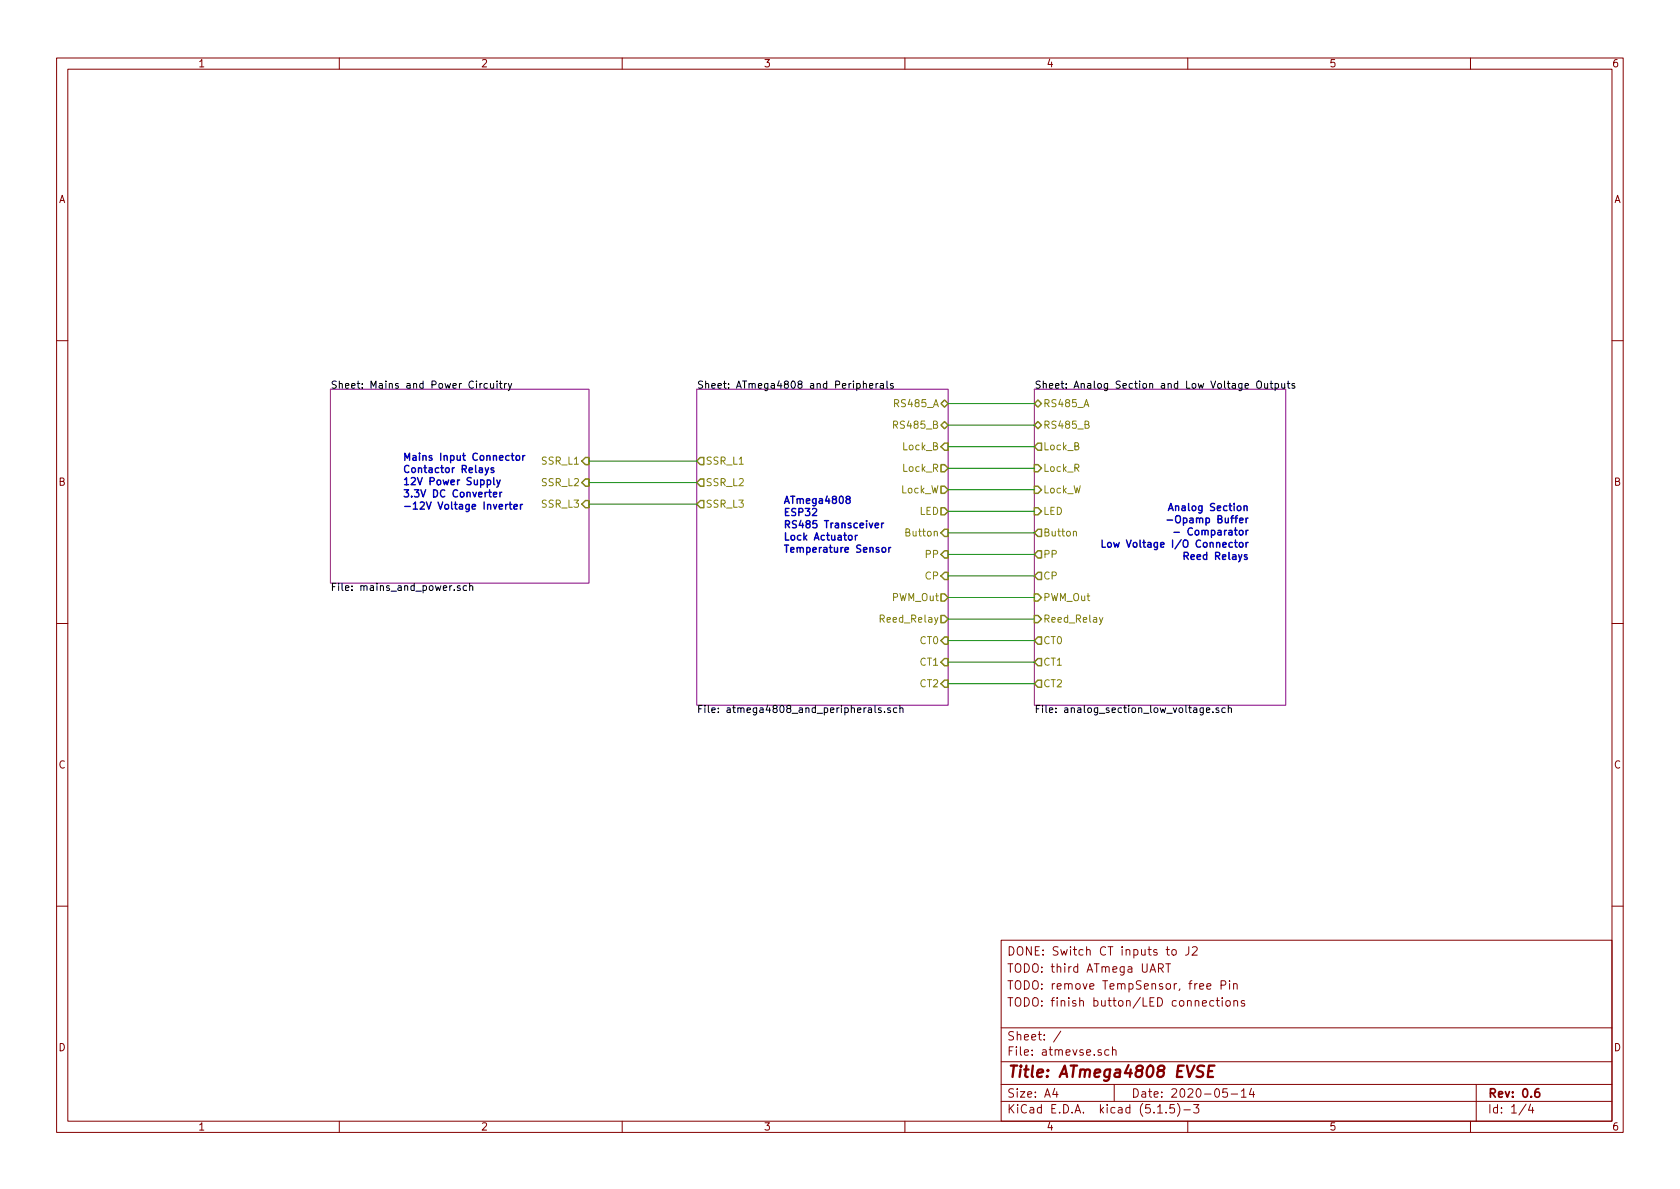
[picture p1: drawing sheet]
<svg xmlns="http://www.w3.org/2000/svg" width="297mm" height="210mm" viewBox="0 0 297 210" stroke-linecap="round" stroke-linejoin="round" font-family="sans-serif">
<g fill="none" stroke="#840000" stroke-width=".18">
<path d="M10 10.3h277v189.9h-277zM12 12.2h273v186.1h-273zM60 10.3v1.9M110 10.3v1.9M160 10.3v1.9M210 10.3v1.9M260 10.3v1.9M10 60.2h2M285 60.2h2M10 110.3h2M285 110.3h2M10 160.2h2"/>
<path d="M177 166.3h108v32h-108zM204.8 171.2l.7-.1 .2-.2-.1-.3-.2-.2h-.6v1.5M205.2 171.2l.5 .7M206.1 170.4h.9M206.2 167.9h.6M206.4 167.4v1.3l.4 .2M206.6 170.4v1.5M207.3 168l.2-.1 .4 .1v.8l-.2 .1-.4-.1zM210.2 167.4v1.1a.51 .51 0 0 1-.6 .4M210.8 167.6l.2-.2h.4l.3 .4-1 1.1h1M213.4 174.4l.7-.1-.1-.3-.4-.1-.2 .2 .1 .7h.5M214.6 177l-.4-.1-.3 .3 .1 .6 .2 .1 .4-.1"/>
<path d="M215 176.9h.6M215.2 176.4v1.3l.4 .2M215.9 174.2l.7-.1 .1-.2-.1-.4-.7-.1v1.5M216.1 176.4v.2M216.1 176.9v1M216.8 177.1l.2-.2 .4 .2 .1 .5-.1 .2-.4 .1-.2-.1zM217.4 173.4v.2M217.4 173.9v1M218.1 174.1l.2-.2 .4 .1v.9M218.1 173.9v1M218.2 177.1v-.1a.37 .37 0 0 1 .6 .1v.8M218.2 176.9v1"/>
<path d="M220 177l-.3-.1-.2 .2v.3l.5 .1v.3h-.5M285 160.2h2M60 198.3v1.9M110 198.3v1.9M160 198.3v1.9M177 194.8h108M177 191.8h108M177 187.8h108M177 181.8h108M186.5 192.5l-.4 1h1M186.8 193v1M187.6 182.3l-1.3 2"/>
<path d="M196.1 185.7l-.5-.1-.3 .3 .1 .6 .2 .1 .5-.1M196.7 185.7l.2-.1 .4 .1v.9M196.7 185.1v1.5M197 191.8v3M204.7 196.8h.8M206.2 196.7v.1M207.6 195.3h-.7l-.1 .7 .2-.1 .5 .1 .2 .2-.1 .5-.2 .1-.6-.1M208.2 195.1a1.71 1.71 0 0 1 0 2.3M209.3 196.3h1.2M210 198.3v1.9M211 195.3h1l-.5 .6 .4 .1v.7l-.2 .1-.7-.1M217 192.5h-.7l-.1 .7 .2-.1 .5 .1 .1 .2v.5l-.2 .1-.6-.1"/>
<path d="M217.7 193.5h1.1M219.5 193l.4-.5v1.5M219.5 194h.8M221.3 192.5l-.4 1h.9M221.6 193v1M260 198.3v1.9M261 191.8v6.5M269.8 195.2l-1.2 2M270.6 195.2l-.3 1.1h.9M271 195.8v1"/>
</g>
<path d="M272.1 192.5a.62 .62 0 0 0-.7 .7v.7l.3 .1 .5-.1v-.5l-.1-.2-.4-.1-.3 .3" fill="none" stroke="#840000" stroke-width=".3"/>
<path d="M212.9 188.5l-.8-.1-.3 .2a.46 .46 0 0 0 .2 .8l.4 .1a.48 .48 0 0 1 .3 .5 .48 .48 0 0 1-.4 .4l-.8-.1M213.7 189.4h.6M214.7 188.4h-.9l-.3 2h1" fill="none" stroke="#840000" stroke-width=".41"/>
<path d="M58.4 68.8h45.7v34.3h-45.7zM123.2 68.8h44.4v55.9h-44.4zM182.9 68.8h44.4v55.9h-44.4z" fill="none" stroke="#840084" stroke-width=".18"/>
<g fill="none" stroke="#000" stroke-width=".18">
<path d="M86.2 67.9l-.4-.1-.2 .2 .1 .6h.5M86.7 67.8l.1 .8 .3 .1 .2-.2M87.3 67.8v.9M87.9 67.4v.1M87.9 67.8v.9M88.3 67.8h.5M88.5 67.4v1.1l.3 .2M89.2 67.8v.9M89.6 67.8l-.4 .2M89.9 67.8l.3 .9M90.5 67.8l-.5 1.2-.1 .1M152.7 67.9l.1-.1 .3 .1 .1 .8"/>
<path d="M153.7 68.2l.6-.1v-.2l-.4-.1-.2 .2 .1 .6h.5M154.9 67.8v.9M155.2 67.8l-.3 .2M155.7 67.9h.5v.8M156.2 68.1l-.4 .1-.2 .1 .2 .4 .4-.1M156.8 67.4v1.1l.2 .2M157.9 67.9l-.3-.1-.2 .2 .1 .2 .4 .1v.3h-.5M222.2 67.6a.45 .45 0 0 1 .8 0 .88 .88 0 0 1-.3 1.1l-.3-.1a1.07 1.07 0 0 1-.2-1zM223.6 67.8v.8l.4 .1 .1-.2M224.1 67.8v.9M224.6 67.8h.4M224.7 67.4v1.1l.3 .2"/>
<path d="M225.5 67.9l.3-.1 .3 .2-.2 .6h-.4M225.5 67.8v1.3M226.6 67.8l.1 .8 .3 .1 .2-.2M227.2 67.8v.9M227.6 67.8h.5M227.8 67.4v1.1l.3 .2M228.9 67.9l-.3-.1-.2 .2 .1 .2 .4 .1v.3h-.5M81.4 103.6h-.3l-.3 .2 .1 .1 .5 .2v.3h-.6M82.5 103.6h-.4l-.2 .2 .1 .6h.5M83 103.7l.2-.1h.3l.1 .8M83 103.1v1.3M154.7 124.7v1.1l.2 .2"/>
<path d="M155.8 125.2h-.3l-.2 .1 .1 .2 .4 .1v.4h-.5M156.4 125.9v.1M157.4 125.2h-.3l-.2 .1 .1 .2 .4 .1v.4h-.5M158.6 125.2h-.4l-.2 .2 .1 .6h.5M159.1 125.3l.2-.1h.3l.1 .8M159.1 124.7v1.3M212.8 125.2l-.1 1.1-.2 .1h-.3M212.8 125.2h-.4l-.2 .2 .1 .6h.5M213.3 125.6l.6-.1-.1-.3h-.3l-.2 .1 .1 .7h.4M214.5 125.9v.1M215.5 125.2h-.3l-.2 .1 .1 .2 .4 .1v.4h-.5M216.6 125.2h-.3l-.3 .2 .2 .6h.4"/>
<path d="M217.2 125.3l.1-.1h.4v.8M217.2 124.7v1.3"/>
</g>
<g fill="none" stroke="#848400" stroke-width=".25">
<path d="M166.4 71.4l.6-.7 .6 .7-.6 .6zM166.4 75.2l.6-.7 .6 .7-.6 .6zM166.4 79l.6-.6h.6v1.2h-.6zM182.9 71.4l.6-.7 .6 .7-.6 .6zM183.5 74.5l.6 .7-.6 .6-.6-.6zM183.5 78.4h.6v1.2h-.6l-.6-.6zM103.5 80.9h.6v1.3h-.6l-.6-.7zM103.5 84.7h.6v1.3h-.6l-.6-.7zM103.5 88.5h.6v1.3h-.6l-.6-.7zM123.8 88.5h.7v1.3h-.7l-.6-.7zM123.8 84.7h.7v1.3h-.7l-.6-.7zM123.8 80.9h.7v1.3h-.7l-.6-.7z"/>
<path d="M166.4 86h.6l.6 .6-.6 .6h-.6zM166.4 82.2h.6l.6 .6-.6 .6h-.6zM166.4 89.8h.6l.6 .6-.6 .7h-.6zM167 93.6h.6v1.3h-.6l-.6-.7zM167 97.4h.6v1.3h-.6l-.6-.7zM182.9 89.8h.6l.6 .6-.6 .7h-.6zM182.9 82.2h.6l.6 .6-.6 .6h-.6zM182.9 86h.6l.6 .6-.6 .6h-.6zM183.5 97.4h.6v1.3h-.6l-.6-.7zM183.5 93.6h.6v1.3h-.6l-.6-.7zM166.4 105h.6l.6 .7-.6 .6h-.6zM166.4 108.8h.6l.6 .7-.6 .6h-.6z"/>
<path d="M167 112.6h.6v1.3h-.6l-.6-.6zM167 116.5h.6v1.2h-.6l-.6-.6zM167 101.2h.6v1.3h-.6l-.6-.7zM182.9 105h.6l.6 .7-.6 .6h-.6zM182.9 108.8h.6l.6 .7-.6 .6h-.6zM183.5 101.2h.6v1.3h-.6l-.6-.7zM183.5 112.6h.6v1.3h-.6l-.6-.6zM183.5 116.5h.6v1.2h-.6l-.6-.6zM167 120.3h.6v1.2h-.6l-.6-.6zM183.5 120.3h.6v1.2h-.6l-.6-.6z"/>
</g>
<path d="M191.8 75.1l.6-.1 .1-.2v-.2l-.7-.1v1.2h.5l.3-.2v-.2l-.3-.2M189.8 94.1l.2-.2 .3 .1v.8M195 109.2l-.4 1.1-.2 .2" fill="none" stroke="#848400" stroke-width=".18"/>
<g fill="none" stroke="#008400" stroke-width=".18">
<path d="M167.6 79h15.3M167.6 75.2h15.3M167.6 71.4h15.3M104.1 89.1h19.1M104.1 85.3h19.1M104.1 81.5h19.1M167.6 98h15.3M167.6 94.2h15.3M167.6 90.4h15.3M167.6 86.6h15.3M167.6 82.8h15.3M167.6 117.1h15.3"/>
<path d="M167.6 113.3h15.3M167.6 109.5h15.3M167.6 105.7h15.3M167.6 101.8h15.3M167.6 120.9h15.3"/>
</g>
<g fill="none" stroke="#0000c2" stroke-width=".25">
<path d="M86.4 82.7l-.4 1.2-.2 .1M87.2 87.4l.6-.1v-.2l-.4-.1-.2 .2 .1 .6h.5M87.3 82.8l-.3-.1-.2 .2 .1 .2 .4 .1v.3h-.5M87.3 84.4v1.1l.2 .2M87.8 84.9l.3 .8M88.4 87v.9M88.4 84.9l-.4 1.1-.2 .2M88.7 87l-.3 .3M89.4 89.2v.8M89.8 89.2l-.4 .2M90 89.2h.5M90.2 88.8v1.1l.3 .1"/>
<path d="M90.9 89.6l.6-.1-.1-.3h-.3l-.2 .2v.6h.5M91.3 80.6h.3l.2 .1 .1 .5-.1 .2h-.3l-.2-.1zM92 89.2v.8M92.4 89.2h-.3l-.1 .2M92.4 80.6v.8M92.8 80.6l-.4 .2M149.8 88.3l-.2-.2 .1-.3h.4l.2 .1v.3l-.6 .2-.1 .1v.3l.2 .2h.4l.1-.2v-.4l-.2-.1M151.2 94.7v.8M151.6 94.7h-.3l-.1 .2M154.7 92.9l.6-.1v-.2l-.4-.1-.2 .2 .1 .6h.5M155.9 92.5v.8M156.1 96.9l.3-.1 .2 .2-.1 .6-.3 .1-.3-.3z"/>
<path d="M156.2 92.5l-.3 .2M157.1 96.8v.9M157.5 96.8l-.4 .2M194.9 95.5v1.3h.6M195.9 96l.3-.1 .3 .3-.1 .5-.3 .1-.2-.2zM196.9 95.9l.3 .9 .2-.6 .2 .6 .3-.9M206.3 92h1M206.6 90.3l.4-1.3 .4 1.3M206.7 89.9h.6M207.6 94.1h.9M207.9 91.4l.3-.2a.45 .45 0 0 1 .5 .4v.4l-.2 .4h-.4a.92 .92 0 0 1-.2-1zM209.4 98.3h.6l.1-.2-.1-.3-.1-.1h-.5v1.2"/>
<path d="M209.7 98.3l.4 .6"/>
</g>
<text font-size="2.8" fill="#840000" x="178" y="190.5">Title: ATmega4808 EVSE</text>
<g font-size="2.1" fill="#840000">
<text x="178" y="172">TODO: third ATmega UART</text>
<text x="178" y="169">DONE: Switch CT inputs to J2</text>
<text x="178" y="178">TODO: finish button/LED connections</text>
<text x="178" y="175">TODO: remove TempSensor, free Pin</text>
<text x="178" y="184">Sheet: /</text>
<text x="178" y="186.7">File: atmevse.sch</text>
<text x="178" y="196.9">KiCad E.D.A. kicad (5.1.5)-3</text>
<text x="178" y="194.1">Size: A4</text>
<text x="200" y="194.1">Date: 2020-05-14</text>
<text x="263" y="194.1">Rev: 0.6</text>
<text x="263" y="196.9">Id: 1/4</text>
</g>
<g font-size="1.8" fill="#840000">
<text x="35" y="11.9">1</text>
<text x="85" y="11.9">2</text>
<text x="135" y="11.9">3</text>
<text x="185" y="11.9">4</text>
<text x="235" y="11.9">5</text>
<text x="285" y="11.9">6</text>
<text x="10.4" y="35.9">A</text>
<text x="285.4" y="35.9">A</text>
<text x="10.4" y="85.9">B</text>
<text x="285.4" y="85.9">B</text>
<text x="10.4" y="135.9">C</text>
<text x="285.4" y="135.9">C</text>
<text x="10.4" y="185.9">D</text>
<text x="285.4" y="185.9">D</text>
<text x="35" y="199.9">1</text>
<text x="85" y="199.9">2</text>
<text x="135" y="199.9">3</text>
<text x="185" y="199.9">4</text>
<text x="235" y="199.9">5</text>
<text x="285" y="199.9">6</text>
</g>
<g font-size="1.8">
<text x="58.4" y="68.7">Sheet: Mains and Power Circuitry</text>
<text x="123.2" y="68.7">Sheet: ATmega4808 and Peripherals</text>
<text x="182.9" y="68.7">Sheet: Analog Section and Low Voltage Outputs</text>
<text x="58.4" y="104.5">File: mains_and_power.sch</text>
<text x="123.2" y="126.1">File: atmega4808_and_peripherals.sch</text>
<text x="182.9" y="126.1">File: analog_section_low_voltage.sch</text>
</g>
<g font-size="1.8" fill="#848400">
<text x="158.4" y="72">RS485_A</text>
<text x="158.4" y="75.8">RS485_B</text>
<text x="184.4" y="72">RS485_A</text>
<text x="184.4" y="75.8">RS485_B</text>
<text x="95.9" y="82.2">SSR_L1</text>
<text x="124.7" y="82.2">SSR_L1</text>
<text x="159.7" y="83.4">Lock_R</text>
<text x="159.7" y="79.6">Lock_B</text>
<text x="184.4" y="79.6">Lock_B</text>
<text x="184.4" y="83.4">Lock_R</text>
<text x="95.9" y="86">SSR_L2</text>
<text x="95.9" y="89.8">SSR_L3</text>
<text x="124.7" y="89.8">SSR_L3</text>
<text x="124.7" y="86">SSR_L2</text>
<text x="159.3" y="87.2">Lock_W</text>
<text x="184.4" y="87.2">Lock_W</text>
<text x="160.4" y="94.9">Button</text>
<text x="162.6" y="91.1">LED</text>
<text x="184.4" y="91.1">LED</text>
<text x="184.4" y="94.9">Button</text>
<text x="163.8" y="98.7">PP</text>
<text x="184.4" y="98.7">PP</text>
<text x="157.8" y="106.3">PWM_Out</text>
<text x="163.7" y="102.5">CP</text>
<text x="184.4" y="106.3">PWM_Out</text>
<text x="184.4" y="102.5">CP</text>
<text x="156.1" y="110.1">Reed_Relay</text>
<text x="162.8" y="113.9">CT0</text>
<text x="184.4" y="110.1">Reed_Relay</text>
<text x="184.4" y="113.9">CT0</text>
<text x="162.8" y="117.7">CT1</text>
<text x="184.4" y="117.7">CT1</text>
<text x="162.8" y="121.5">CT2</text>
<text x="184.4" y="121.5">CT2</text>
</g>
<g font-size="1.8" fill="#0000c2">
<text x="71.1" y="81.5">Mains Input Connector</text>
<text x="71.1" y="83.6">Contactor Relays</text>
<text x="71.1" y="85.8">12V Power Supply</text>
<text x="71.1" y="88">3.3V DC Converter</text>
<text x="138.4" y="89.1">ATmega4808</text>
<text x="71.1" y="90.1">-12V Voltage Inverter</text>
<text x="138.4" y="91.3">ESP32</text>
<text x="138.4" y="93.4">RS485 Transceiver</text>
<text x="138.4" y="95.6">Lock Actuator</text>
<text x="208.1" y="90.4">Analog Section</text>
<text x="208.6" y="92.5">-Opamp Buffer</text>
<text x="209.9" y="94.7">- Comparator</text>
<text x="138.4" y="97.7">Temperature Sensor</text>
<text x="198.4" y="96.8">Low Voltage I/O Connector</text>
<text x="210.5" y="99">Reed Relays</text>
</g>
</svg>
